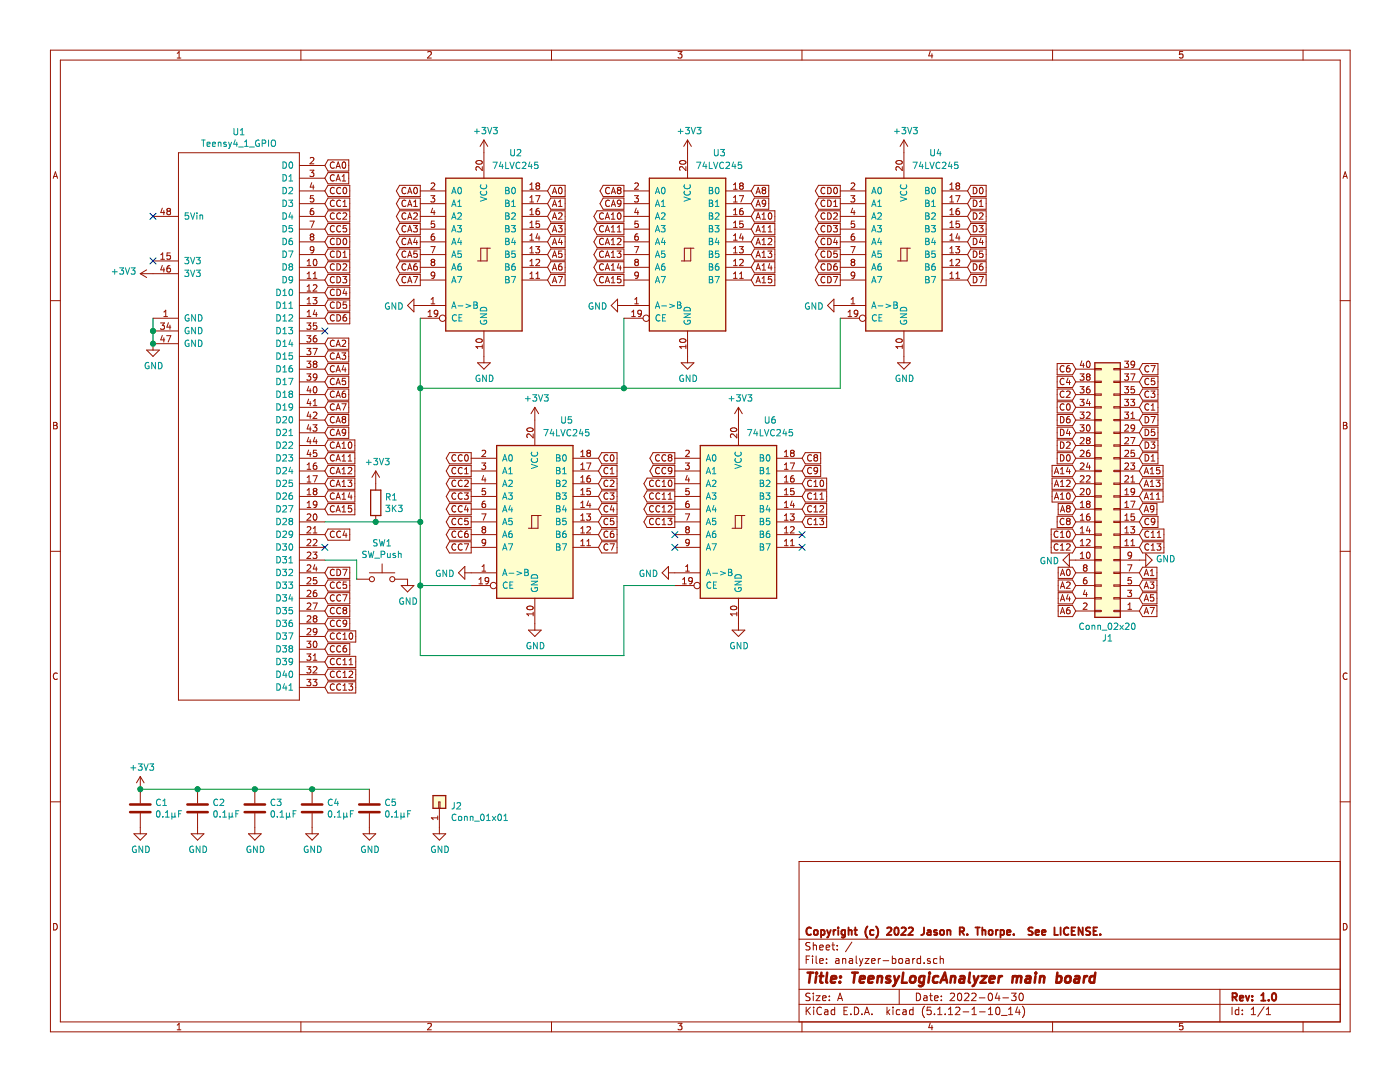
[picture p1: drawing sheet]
EESchema Schematic File Version 4
EELAYER 30 0
EELAYER END
$Descr A 11000 8500
encoding utf-8
Sheet 1 1
Title "TeensyLogicAnalyzer main board"
Date "2022-04-30"
Rev "1.0"
Comp "Copyright (c) 2022 Jason R. Thorpe.  See LICENSE."
Comment1 ""
Comment2 ""
Comment3 ""
Comment4 ""
$EndDescr
$Comp
L jrt-Arduino:Teensy4_1_GPIO U1
U 1 1
P 1850 3300
F 0 "U1" H 1875 5565 50  0000 C CNN
F 1 "Teensy4_1_GPIO" H 1875 5474 50  0000 C CNN
F 2 "Package_DIP:DIP-48_W15.24mm_Socket" H 1900 3200 50  0001 C CNN
F 3 "https://www.pjrc.com/store/teensy41.html" H 1850 4250 50  0001 C CNN
	1    1850 3300
	1    0    0    -1  
$EndComp
NoConn ~ 1200 1700
$Comp
L power:GND #PWR0101
U 1 1
P 1200 2700
F 0 "#PWR0101" H 1200 2450 50  0001 C CNN
F 1 "GND" H 1205 2527 50  0000 C CNN
F 2 "" H 1200 2700 50  0001 C CNN
F 3 "" H 1200 2700 50  0001 C CNN
	1    1200 2700
	1    0    0    -1  
$EndComp
Wire Wire Line
	1200 2500 1200 2600
Wire Wire Line
	1200 2600 1200 2700
Connection ~ 1200 2600
Connection ~ 1200 2700
Text GLabel 2550 1300 2    50   Input ~ 0
CA0
Text GLabel 2550 1400 2    50   Input ~ 0
CA1
Text GLabel 2550 2700 2    50   Input ~ 0
CA2
Text GLabel 2550 2800 2    50   Input ~ 0
CA3
Text GLabel 2550 2900 2    50   Input ~ 0
CA4
Text GLabel 2550 3000 2    50   Input ~ 0
CA5
Text GLabel 2550 3100 2    50   Input ~ 0
CA6
Text GLabel 2550 3200 2    50   Input ~ 0
CA7
Text GLabel 2550 3300 2    50   Input ~ 0
CA8
Text GLabel 2550 3400 2    50   Input ~ 0
CA9
Text GLabel 2550 3500 2    50   Input ~ 0
CA10
Text GLabel 2550 3600 2    50   Input ~ 0
CA11
Text GLabel 2550 3700 2    50   Input ~ 0
CA12
Text GLabel 2550 3800 2    50   Input ~ 0
CA13
Text GLabel 2550 3900 2    50   Input ~ 0
CA14
Text GLabel 2550 4000 2    50   Input ~ 0
CA15
Text GLabel 2550 1900 2    50   Input ~ 0
CD0
Text GLabel 2550 2000 2    50   Input ~ 0
CD1
Text GLabel 2550 2100 2    50   Input ~ 0
CD2
Text GLabel 2550 2200 2    50   Input ~ 0
CD3
Text GLabel 2550 2300 2    50   Input ~ 0
CD4
Text GLabel 2550 2400 2    50   Input ~ 0
CD5
Text GLabel 2550 2500 2    50   Input ~ 0
CD6
Text GLabel 2550 4500 2    50   Input ~ 0
CD7
Text GLabel 2550 1500 2    50   Input ~ 0
CC0
Text GLabel 2550 1600 2    50   Input ~ 0
CC1
Text GLabel 2550 1700 2    50   Input ~ 0
CC2
Text GLabel 2550 1800 2    50   Input ~ 0
CC5
Text GLabel 2550 4200 2    50   Input ~ 0
CC4
Text GLabel 2550 4600 2    50   Input ~ 0
CC5
Text GLabel 2550 5100 2    50   Input ~ 0
CC6
Text GLabel 2550 4700 2    50   Input ~ 0
CC7
Text GLabel 2550 4800 2    50   Input ~ 0
CC8
Text GLabel 2550 4900 2    50   Input ~ 0
CC9
Text GLabel 2550 5000 2    50   Input ~ 0
CC10
Text GLabel 2550 5200 2    50   Input ~ 0
CC11
Text GLabel 2550 5300 2    50   Input ~ 0
CC12
Text GLabel 2550 5400 2    50   Input ~ 0
CC13
$Comp
L power:+3V3 #PWR0102
U 1 1
P 1200 2150
F 0 "#PWR0102" H 1200 2000 50  0001 C CNN
F 1 "+3V3" V 1215 2278 50  0000 L CNN
F 2 "" H 1200 2150 50  0001 C CNN
F 3 "" H 1200 2150 50  0001 C CNN
	1    1200 2150
	0    -1   -1   0   
$EndComp
NoConn ~ 2550 2600
$Comp
L 74xx:74LS245 U2
U 1 1
P 3800 2000
F 0 "U2" H 4050 2800 50  0000 C CNN
F 1 "74LVC245" H 4050 2700 50  0000 C CNN
F 2 "Package_DIP:DIP-20_W7.62mm_Socket" H 3800 2000 50  0001 C CNN
F 3 "http://www.ti.com/lit/gpn/sn74LS245" H 3800 2000 50  0001 C CNN
	1    3800 2000
	1    0    0    -1  
$EndComp
$Comp
L power:+3V3 #PWR0103
U 1 1
P 3800 1200
F 0 "#PWR0103" H 3800 1050 50  0001 C CNN
F 1 "+3V3" H 3815 1373 50  0000 C CNN
F 2 "" H 3800 1200 50  0001 C CNN
F 3 "" H 3800 1200 50  0001 C CNN
	1    3800 1200
	1    0    0    -1  
$EndComp
$Comp
L power:GND #PWR0104
U 1 1
P 3800 2800
F 0 "#PWR0104" H 3800 2550 50  0001 C CNN
F 1 "GND" H 3805 2627 50  0000 C CNN
F 2 "" H 3800 2800 50  0001 C CNN
F 3 "" H 3800 2800 50  0001 C CNN
	1    3800 2800
	1    0    0    -1  
$EndComp
$Comp
L Device:R R1
U 1 1
P 2950 3950
F 0 "R1" H 3020 3996 50  0000 L CNN
F 1 "3K3" H 3020 3905 50  0000 L CNN
F 2 "Resistor_THT:R_Axial_DIN0207_L6.3mm_D2.5mm_P7.62mm_Horizontal" V 2880 3950 50  0001 C CNN
F 3 "~" H 2950 3950 50  0001 C CNN
	1    2950 3950
	1    0    0    -1  
$EndComp
$Comp
L power:+3V3 #PWR0105
U 1 1
P 2950 3800
F 0 "#PWR0105" H 2950 3650 50  0001 C CNN
F 1 "+3V3" H 2965 3973 50  0000 C CNN
F 2 "" H 2950 3800 50  0001 C CNN
F 3 "" H 2950 3800 50  0001 C CNN
	1    2950 3800
	1    0    0    -1  
$EndComp
Wire Wire Line
	2550 4100 2950 4100
$Comp
L 74xx:74LS245 U3
U 1 1
P 5400 2000
F 0 "U3" H 5650 2800 50  0000 C CNN
F 1 "74LVC245" H 5650 2700 50  0000 C CNN
F 2 "Package_DIP:DIP-20_W7.62mm_Socket" H 5400 2000 50  0001 C CNN
F 3 "http://www.ti.com/lit/gpn/sn74LS245" H 5400 2000 50  0001 C CNN
	1    5400 2000
	1    0    0    -1  
$EndComp
$Comp
L power:+3V3 #PWR0106
U 1 1
P 5400 1200
F 0 "#PWR0106" H 5400 1050 50  0001 C CNN
F 1 "+3V3" H 5415 1373 50  0000 C CNN
F 2 "" H 5400 1200 50  0001 C CNN
F 3 "" H 5400 1200 50  0001 C CNN
	1    5400 1200
	1    0    0    -1  
$EndComp
$Comp
L power:GND #PWR0107
U 1 1
P 5400 2800
F 0 "#PWR0107" H 5400 2550 50  0001 C CNN
F 1 "GND" H 5405 2627 50  0000 C CNN
F 2 "" H 5400 2800 50  0001 C CNN
F 3 "" H 5400 2800 50  0001 C CNN
	1    5400 2800
	1    0    0    -1  
$EndComp
$Comp
L 74xx:74LS245 U4
U 1 1
P 7100 2000
F 0 "U4" H 7350 2800 50  0000 C CNN
F 1 "74LVC245" H 7350 2700 50  0000 C CNN
F 2 "Package_DIP:DIP-20_W7.62mm_Socket" H 7100 2000 50  0001 C CNN
F 3 "http://www.ti.com/lit/gpn/sn74LS245" H 7100 2000 50  0001 C CNN
	1    7100 2000
	1    0    0    -1  
$EndComp
$Comp
L power:+3V3 #PWR0108
U 1 1
P 7100 1200
F 0 "#PWR0108" H 7100 1050 50  0001 C CNN
F 1 "+3V3" H 7115 1373 50  0000 C CNN
F 2 "" H 7100 1200 50  0001 C CNN
F 3 "" H 7100 1200 50  0001 C CNN
	1    7100 1200
	1    0    0    -1  
$EndComp
$Comp
L power:GND #PWR0109
U 1 1
P 7100 2800
F 0 "#PWR0109" H 7100 2550 50  0001 C CNN
F 1 "GND" H 7105 2627 50  0000 C CNN
F 2 "" H 7100 2800 50  0001 C CNN
F 3 "" H 7100 2800 50  0001 C CNN
	1    7100 2800
	1    0    0    -1  
$EndComp
$Comp
L 74xx:74LS245 U5
U 1 1
P 4200 4100
F 0 "U5" H 4450 4900 50  0000 C CNN
F 1 "74LVC245" H 4450 4800 50  0000 C CNN
F 2 "Package_DIP:DIP-20_W7.62mm_Socket" H 4200 4100 50  0001 C CNN
F 3 "http://www.ti.com/lit/gpn/sn74LS245" H 4200 4100 50  0001 C CNN
	1    4200 4100
	1    0    0    -1  
$EndComp
$Comp
L power:+3V3 #PWR0110
U 1 1
P 4200 3300
F 0 "#PWR0110" H 4200 3150 50  0001 C CNN
F 1 "+3V3" H 4215 3473 50  0000 C CNN
F 2 "" H 4200 3300 50  0001 C CNN
F 3 "" H 4200 3300 50  0001 C CNN
	1    4200 3300
	1    0    0    -1  
$EndComp
$Comp
L power:GND #PWR0111
U 1 1
P 4200 4900
F 0 "#PWR0111" H 4200 4650 50  0001 C CNN
F 1 "GND" H 4205 4727 50  0000 C CNN
F 2 "" H 4200 4900 50  0001 C CNN
F 3 "" H 4200 4900 50  0001 C CNN
	1    4200 4900
	1    0    0    -1  
$EndComp
$Comp
L 74xx:74LS245 U6
U 1 1
P 5800 4100
F 0 "U6" H 6050 4900 50  0000 C CNN
F 1 "74LVC245" H 6050 4800 50  0000 C CNN
F 2 "Package_DIP:DIP-20_W7.62mm_Socket" H 5800 4100 50  0001 C CNN
F 3 "http://www.ti.com/lit/gpn/sn74LS245" H 5800 4100 50  0001 C CNN
	1    5800 4100
	1    0    0    -1  
$EndComp
$Comp
L power:+3V3 #PWR0112
U 1 1
P 5800 3300
F 0 "#PWR0112" H 5800 3150 50  0001 C CNN
F 1 "+3V3" H 5815 3473 50  0000 C CNN
F 2 "" H 5800 3300 50  0001 C CNN
F 3 "" H 5800 3300 50  0001 C CNN
	1    5800 3300
	1    0    0    -1  
$EndComp
$Comp
L power:GND #PWR0113
U 1 1
P 5800 4900
F 0 "#PWR0113" H 5800 4650 50  0001 C CNN
F 1 "GND" H 5805 4727 50  0000 C CNN
F 2 "" H 5800 4900 50  0001 C CNN
F 3 "" H 5800 4900 50  0001 C CNN
	1    5800 4900
	1    0    0    -1  
$EndComp
Text GLabel 3300 1500 0    50   Output ~ 0
CA0
Text GLabel 3300 1600 0    50   Output ~ 0
CA1
Text GLabel 3300 1700 0    50   Output ~ 0
CA2
Text GLabel 3300 1800 0    50   Output ~ 0
CA3
Text GLabel 3300 1900 0    50   Output ~ 0
CA4
Text GLabel 3300 2000 0    50   Output ~ 0
CA5
Text GLabel 3300 2100 0    50   Output ~ 0
CA6
Text GLabel 3300 2200 0    50   Output ~ 0
CA7
Text GLabel 4900 1500 0    50   Output ~ 0
CA8
Text GLabel 4900 1600 0    50   Output ~ 0
CA9
Text GLabel 4900 1700 0    50   Output ~ 0
CA10
Text GLabel 4900 1800 0    50   Output ~ 0
CA11
Text GLabel 4900 1900 0    50   Output ~ 0
CA12
Text GLabel 4900 2000 0    50   Output ~ 0
CA13
Text GLabel 4900 2100 0    50   Output ~ 0
CA14
Text GLabel 4900 2200 0    50   Output ~ 0
CA15
Text GLabel 6600 1500 0    50   Output ~ 0
CD0
Text GLabel 6600 1600 0    50   Output ~ 0
CD1
Text GLabel 6600 1700 0    50   Output ~ 0
CD2
Text GLabel 6600 1800 0    50   Output ~ 0
CD3
Text GLabel 6600 1900 0    50   Output ~ 0
CD4
Text GLabel 6600 2000 0    50   Output ~ 0
CD5
Text GLabel 6600 2100 0    50   Output ~ 0
CD6
Text GLabel 6600 2200 0    50   Output ~ 0
CD7
Text GLabel 3700 3600 0    50   Output ~ 0
CC0
Text GLabel 3700 3700 0    50   Output ~ 0
CC1
Text GLabel 3700 3800 0    50   Output ~ 0
CC2
Text GLabel 3700 3900 0    50   Output ~ 0
CC3
Text GLabel 3700 4000 0    50   Output ~ 0
CC4
Text GLabel 3700 4100 0    50   Output ~ 0
CC5
Text GLabel 3700 4200 0    50   Output ~ 0
CC6
Text GLabel 3700 4300 0    50   Output ~ 0
CC7
Text GLabel 5300 3600 0    50   Output ~ 0
CC8
Text GLabel 5300 3700 0    50   Output ~ 0
CC9
Text GLabel 5300 3800 0    50   Output ~ 0
CC10
Text GLabel 5300 3900 0    50   Output ~ 0
CC11
Text GLabel 5300 4000 0    50   Output ~ 0
CC12
Text GLabel 5300 4100 0    50   Output ~ 0
CC13
NoConn ~ 5300 4200
NoConn ~ 5300 4300
NoConn ~ 6300 4300
NoConn ~ 6300 4200
Text GLabel 4300 1500 2    50   Input ~ 0
A0
Text GLabel 4300 1600 2    50   Input ~ 0
A1
Text GLabel 4300 1700 2    50   Input ~ 0
A2
Text GLabel 4300 1800 2    50   Input ~ 0
A3
Text GLabel 4300 1900 2    50   Input ~ 0
A4
Text GLabel 4300 2000 2    50   Input ~ 0
A5
Text GLabel 4300 2100 2    50   Input ~ 0
A6
Text GLabel 4300 2200 2    50   Input ~ 0
A7
Text GLabel 5900 1500 2    50   Input ~ 0
A8
Text GLabel 5900 1600 2    50   Input ~ 0
A9
Text GLabel 5900 2100 2    50   Input ~ 0
A14
Text GLabel 5900 1700 2    50   Input ~ 0
A10
Text GLabel 5900 1800 2    50   Input ~ 0
A11
Text GLabel 5900 1900 2    50   Input ~ 0
A12
Text GLabel 5900 2000 2    50   Input ~ 0
A13
Text GLabel 5900 2200 2    50   Input ~ 0
A15
Text GLabel 7600 1500 2    50   Input ~ 0
D0
Text GLabel 7600 1600 2    50   Input ~ 0
D1
Text GLabel 7600 1700 2    50   Input ~ 0
D2
Text GLabel 7600 1800 2    50   Input ~ 0
D3
Text GLabel 7600 1900 2    50   Input ~ 0
D4
Text GLabel 7600 2000 2    50   Input ~ 0
D5
Text GLabel 7600 2100 2    50   Input ~ 0
D6
Text GLabel 7600 2200 2    50   Input ~ 0
D7
Text GLabel 4700 3600 2    50   Input ~ 0
C0
Text GLabel 4700 3700 2    50   Input ~ 0
C1
Text GLabel 4700 3800 2    50   Input ~ 0
C2
Text GLabel 4700 3900 2    50   Input ~ 0
C3
Text GLabel 4700 4000 2    50   Input ~ 0
C4
Text GLabel 4700 4100 2    50   Input ~ 0
C5
Text GLabel 4700 4200 2    50   Input ~ 0
C6
Text GLabel 4700 4300 2    50   Input ~ 0
C7
Text GLabel 6300 3600 2    50   Input ~ 0
C8
Text GLabel 6300 3700 2    50   Input ~ 0
C9
Text GLabel 6300 3800 2    50   Input ~ 0
C10
Text GLabel 6300 3900 2    50   Input ~ 0
C11
Text GLabel 6300 4000 2    50   Input ~ 0
C12
Text GLabel 6300 4100 2    50   Input ~ 0
C13
$Comp
L Device:C C1
U 1 1
P 1100 6350
F 0 "C1" H 1215 6396 50  0000 L CNN
F 1 "0.1µF" H 1215 6305 50  0000 L CNN
F 2 "Capacitor_THT:C_Radial_D6.3mm_H5.0mm_P2.50mm" H 1138 6200 50  0001 C CNN
F 3 "~" H 1100 6350 50  0001 C CNN
F 4 "80-C320C104K2R5TA" H 1100 6350 50  0001 C CNN "Mouser"
	1    1100 6350
	1    0    0    -1  
$EndComp
$Comp
L Device:C C2
U 1 1
P 1550 6350
F 0 "C2" H 1665 6396 50  0000 L CNN
F 1 "0.1µF" H 1665 6305 50  0000 L CNN
F 2 "Capacitor_THT:C_Radial_D6.3mm_H5.0mm_P2.50mm" H 1588 6200 50  0001 C CNN
F 3 "~" H 1550 6350 50  0001 C CNN
F 4 "80-C320C104K2R5TA" H 1550 6350 50  0001 C CNN "Mouser"
	1    1550 6350
	1    0    0    -1  
$EndComp
$Comp
L Device:C C3
U 1 1
P 2000 6350
F 0 "C3" H 2115 6396 50  0000 L CNN
F 1 "0.1µF" H 2115 6305 50  0000 L CNN
F 2 "Capacitor_THT:C_Radial_D6.3mm_H5.0mm_P2.50mm" H 2038 6200 50  0001 C CNN
F 3 "~" H 2000 6350 50  0001 C CNN
F 4 "80-C320C104K2R5TA" H 2000 6350 50  0001 C CNN "Mouser"
	1    2000 6350
	1    0    0    -1  
$EndComp
$Comp
L Device:C C4
U 1 1
P 2450 6350
F 0 "C4" H 2565 6396 50  0000 L CNN
F 1 "0.1µF" H 2565 6305 50  0000 L CNN
F 2 "Capacitor_THT:C_Radial_D6.3mm_H5.0mm_P2.50mm" H 2488 6200 50  0001 C CNN
F 3 "~" H 2450 6350 50  0001 C CNN
F 4 "80-C320C104K2R5TA" H 2450 6350 50  0001 C CNN "Mouser"
	1    2450 6350
	1    0    0    -1  
$EndComp
$Comp
L Device:C C5
U 1 1
P 2900 6350
F 0 "C5" H 3015 6396 50  0000 L CNN
F 1 "0.1µF" H 3015 6305 50  0000 L CNN
F 2 "Capacitor_THT:C_Radial_D6.3mm_H5.0mm_P2.50mm" H 2938 6200 50  0001 C CNN
F 3 "~" H 2900 6350 50  0001 C CNN
F 4 "80-C320C104K2R5TA" H 2900 6350 50  0001 C CNN "Mouser"
	1    2900 6350
	1    0    0    -1  
$EndComp
$Comp
L power:GND #PWR0121
U 1 1
P 2900 6500
F 0 "#PWR0121" H 2900 6250 50  0001 C CNN
F 1 "GND" H 2905 6327 50  0000 C CNN
F 2 "" H 2900 6500 50  0001 C CNN
F 3 "" H 2900 6500 50  0001 C CNN
	1    2900 6500
	1    0    0    -1  
$EndComp
$Comp
L power:GND #PWR0122
U 1 1
P 2450 6500
F 0 "#PWR0122" H 2450 6250 50  0001 C CNN
F 1 "GND" H 2455 6327 50  0000 C CNN
F 2 "" H 2450 6500 50  0001 C CNN
F 3 "" H 2450 6500 50  0001 C CNN
	1    2450 6500
	1    0    0    -1  
$EndComp
$Comp
L power:GND #PWR0123
U 1 1
P 2000 6500
F 0 "#PWR0123" H 2000 6250 50  0001 C CNN
F 1 "GND" H 2005 6327 50  0000 C CNN
F 2 "" H 2000 6500 50  0001 C CNN
F 3 "" H 2000 6500 50  0001 C CNN
	1    2000 6500
	1    0    0    -1  
$EndComp
$Comp
L power:GND #PWR0124
U 1 1
P 1550 6500
F 0 "#PWR0124" H 1550 6250 50  0001 C CNN
F 1 "GND" H 1555 6327 50  0000 C CNN
F 2 "" H 1550 6500 50  0001 C CNN
F 3 "" H 1550 6500 50  0001 C CNN
	1    1550 6500
	1    0    0    -1  
$EndComp
$Comp
L power:GND #PWR0125
U 1 1
P 1100 6500
F 0 "#PWR0125" H 1100 6250 50  0001 C CNN
F 1 "GND" H 1105 6327 50  0000 C CNN
F 2 "" H 1100 6500 50  0001 C CNN
F 3 "" H 1100 6500 50  0001 C CNN
	1    1100 6500
	1    0    0    -1  
$EndComp
Wire Wire Line
	2900 6200 2450 6200
Wire Wire Line
	2450 6200 2000 6200
Connection ~ 2450 6200
Wire Wire Line
	2000 6200 1550 6200
Connection ~ 2000 6200
Wire Wire Line
	1550 6200 1100 6200
Connection ~ 1550 6200
$Comp
L power:+3V3 #PWR0126
U 1 1
P 1100 6200
F 0 "#PWR0126" H 1100 6050 50  0001 C CNN
F 1 "+3V3" H 1115 6373 50  0000 C CNN
F 2 "" H 1100 6200 50  0001 C CNN
F 3 "" H 1100 6200 50  0001 C CNN
	1    1100 6200
	1    0    0    -1  
$EndComp
Connection ~ 1100 6200
$Comp
L Switch:SW_Push SW1
U 1 1
P 3000 4550
F 0 "SW1" H 3000 4835 50  0000 C CNN
F 1 "SW_Push" H 3000 4744 50  0000 C CNN
F 2 "Button_Switch_THT:SW_TH_Tactile_Omron_B3F-10xx" H 3000 4750 50  0001 C CNN
F 3 "~" H 3000 4750 50  0001 C CNN
	1    3000 4550
	1    0    0    -1  
$EndComp
$Comp
L power:GND #PWR0127
U 1 1
P 3200 4550
F 0 "#PWR0127" H 3200 4300 50  0001 C CNN
F 1 "GND" H 3205 4377 50  0000 C CNN
F 2 "" H 3200 4550 50  0001 C CNN
F 3 "" H 3200 4550 50  0001 C CNN
	1    3200 4550
	1    0    0    -1  
$EndComp
Wire Wire Line
	2800 4400 2800 4550
NoConn ~ 2550 4300
$Comp
L power:GND #PWR0129
U 1 1
P 3300 2400
F 0 "#PWR0129" H 3300 2150 50  0001 C CNN
F 1 "GND" V 3305 2272 50  0000 R CNN
F 2 "" H 3300 2400 50  0001 C CNN
F 3 "" H 3300 2400 50  0001 C CNN
	1    3300 2400
	0    1    1    0   
$EndComp
$Comp
L power:GND #PWR0130
U 1 1
P 4900 2400
F 0 "#PWR0130" H 4900 2150 50  0001 C CNN
F 1 "GND" V 4905 2272 50  0000 R CNN
F 2 "" H 4900 2400 50  0001 C CNN
F 3 "" H 4900 2400 50  0001 C CNN
	1    4900 2400
	0    1    1    0   
$EndComp
$Comp
L power:GND #PWR0131
U 1 1
P 6600 2400
F 0 "#PWR0131" H 6600 2150 50  0001 C CNN
F 1 "GND" V 6605 2272 50  0000 R CNN
F 2 "" H 6600 2400 50  0001 C CNN
F 3 "" H 6600 2400 50  0001 C CNN
	1    6600 2400
	0    1    1    0   
$EndComp
$Comp
L power:GND #PWR0132
U 1 1
P 3700 4500
F 0 "#PWR0132" H 3700 4250 50  0001 C CNN
F 1 "GND" V 3705 4372 50  0000 R CNN
F 2 "" H 3700 4500 50  0001 C CNN
F 3 "" H 3700 4500 50  0001 C CNN
	1    3700 4500
	0    1    1    0   
$EndComp
$Comp
L power:GND #PWR0133
U 1 1
P 5300 4500
F 0 "#PWR0133" H 5300 4250 50  0001 C CNN
F 1 "GND" V 5305 4372 50  0000 R CNN
F 2 "" H 5300 4500 50  0001 C CNN
F 3 "" H 5300 4500 50  0001 C CNN
	1    5300 4500
	0    1    1    0   
$EndComp
Wire Wire Line
	2950 4100 3300 4100
Connection ~ 2950 4100
Wire Wire Line
	3300 4100 3300 3050
Wire Wire Line
	3300 3050 4900 3050
Wire Wire Line
	4900 3050 4900 2500
Connection ~ 3300 3050
Wire Wire Line
	3300 3050 3300 2500
Wire Wire Line
	3300 4100 3300 4600
Wire Wire Line
	3300 4600 3700 4600
Connection ~ 3300 4100
Wire Wire Line
	2550 4400 2800 4400
Wire Wire Line
	4900 4600 5300 4600
$Comp
L Connector_Generic:Conn_02x20_Odd_Even J1
U 1 1
P 8750 3900
F 0 "J1" H 8800 5017 50  0000 C CNN
F 1 "Conn_02x20" H 8800 4926 50  0000 C CNN
F 2 "Connector_PinHeader_2.54mm:PinHeader_2x20_P2.54mm_Vertical" H 8750 3900 50  0001 C CNN
F 3 "~" H 8750 3900 50  0001 C CNN
	1    8750 3900
	-1   0    0    1   
$EndComp
Text GLabel 8450 3200 0    50   Input ~ 0
C0
Text GLabel 8450 3100 0    50   Input ~ 0
C2
Text GLabel 8950 3200 2    50   Input ~ 0
C1
Text GLabel 8450 3000 0    50   Input ~ 0
C4
Text GLabel 8450 2900 0    50   Input ~ 0
C6
Text GLabel 8950 3100 2    50   Input ~ 0
C3
Text GLabel 8950 3000 2    50   Input ~ 0
C5
Text GLabel 8950 2900 2    50   Input ~ 0
C7
Text GLabel 8450 3600 0    50   Input ~ 0
D0
Text GLabel 8450 3500 0    50   Input ~ 0
D2
Text GLabel 8450 3400 0    50   Input ~ 0
D4
Text GLabel 8450 3300 0    50   Input ~ 0
D6
Text GLabel 8950 3600 2    50   Input ~ 0
D1
Text GLabel 8950 3500 2    50   Input ~ 0
D3
Text GLabel 8950 3400 2    50   Input ~ 0
D5
Text GLabel 8950 3300 2    50   Input ~ 0
D7
Text GLabel 8450 4500 0    50   Input ~ 0
A0
Text GLabel 8450 4600 0    50   Input ~ 0
A2
Text GLabel 8450 4700 0    50   Input ~ 0
A4
Text GLabel 8450 4800 0    50   Input ~ 0
A6
Text GLabel 8950 4500 2    50   Input ~ 0
A1
Text GLabel 8950 4600 2    50   Input ~ 0
A3
Text GLabel 8950 4700 2    50   Input ~ 0
A5
Text GLabel 8950 4800 2    50   Input ~ 0
A7
Text GLabel 8450 4000 0    50   Input ~ 0
A8
Text GLabel 8450 3900 0    50   Input ~ 0
A10
Text GLabel 8450 3800 0    50   Input ~ 0
A12
Text GLabel 8450 3700 0    50   Input ~ 0
A14
Text GLabel 8950 4000 2    50   Input ~ 0
A9
Text GLabel 8950 3900 2    50   Input ~ 0
A11
Text GLabel 8950 3800 2    50   Input ~ 0
A13
Text GLabel 8950 3700 2    50   Input ~ 0
A15
Text GLabel 8450 4100 0    50   Input ~ 0
C8
Text GLabel 8450 4200 0    50   Input ~ 0
C10
Text GLabel 8450 4300 0    50   Input ~ 0
C12
Text GLabel 8950 4100 2    50   Input ~ 0
C9
Text GLabel 8950 4200 2    50   Input ~ 0
C11
Text GLabel 8950 4300 2    50   Input ~ 0
C13
Wire Wire Line
	3300 4600 3300 5150
Wire Wire Line
	3300 5150 4900 5150
Wire Wire Line
	4900 5150 4900 4600
Connection ~ 3300 4600
Wire Wire Line
	4900 3050 6600 3050
Wire Wire Line
	6600 3050 6600 2500
Connection ~ 4900 3050
$Comp
L power:GND #PWR0128
U 1 1
P 3450 6500
F 0 "#PWR0128" H 3450 6250 50  0001 C CNN
F 1 "GND" H 3455 6327 50  0000 C CNN
F 2 "" H 3450 6500 50  0001 C CNN
F 3 "" H 3450 6500 50  0001 C CNN
	1    3450 6500
	1    0    0    -1  
$EndComp
$Comp
L Connector_Generic:Conn_01x01 J2
U 1 1
P 3450 6300
F 0 "J2" V 3414 6212 50  0000 R CNN
F 1 "Conn_01x01" V 3323 6212 50  0000 R CNN
F 2 "Connector_PinHeader_2.54mm:PinHeader_1x01_P2.54mm_Vertical" H 3450 6300 50  0001 C CNN
F 3 "~" H 3450 6300 50  0001 C CNN
	1    3450 6300
	0    -1   -1   0   
$EndComp
NoConn ~ 1200 2050
NoConn ~ 11500 500 
$Comp
L power:GND #PWR?
U 1 1
P 8950 4400
F 0 "#PWR?" H 8950 4150 50  0001 C CNN
F 1 "GND" V 8955 4272 50  0000 R CNN
F 2 "" H 8950 4400 50  0001 C CNN
F 3 "" H 8950 4400 50  0001 C CNN
	1    8950 4400
	0    -1   -1   0   
$EndComp
$Comp
L power:GND #PWR?
U 1 1
P 8450 4400
F 0 "#PWR?" H 8450 4150 50  0001 C CNN
F 1 "GND" V 8455 4272 50  0000 R CNN
F 2 "" H 8450 4400 50  0001 C CNN
F 3 "" H 8450 4400 50  0001 C CNN
	1    8450 4400
	0    1    1    0   
$EndComp
$EndSCHEMATC
